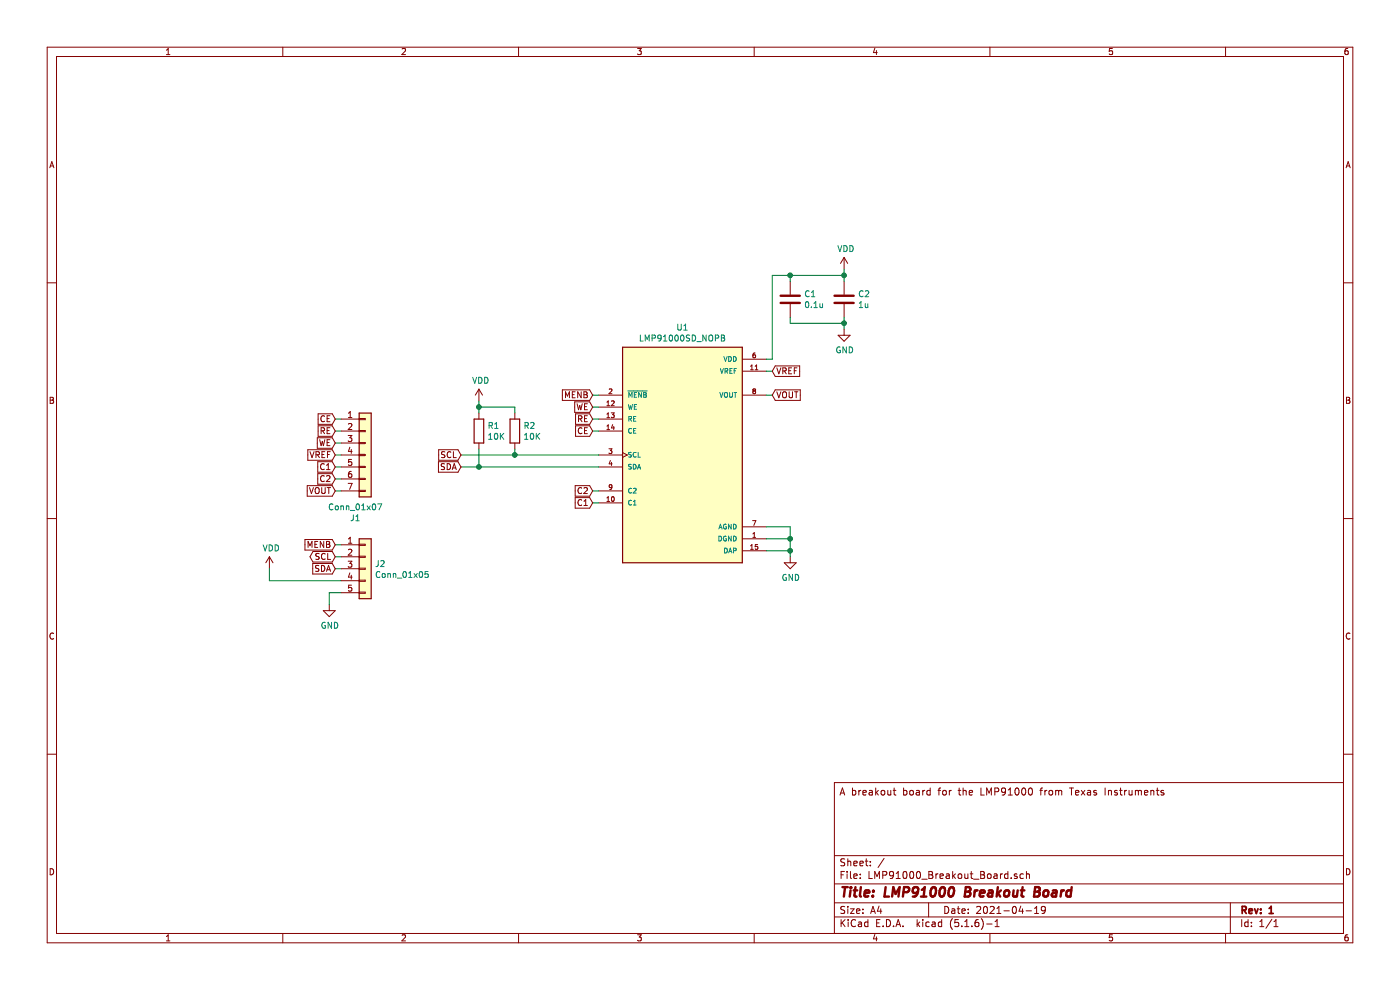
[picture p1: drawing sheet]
EESchema Schematic File Version 4
EELAYER 30 0
EELAYER END
$Descr A4 11693 8268
encoding utf-8
Sheet 1 1
Title "LMP91000 Breakout Board"
Date "2021-04-19"
Rev "1"
Comp ""
Comment1 ""
Comment2 ""
Comment3 ""
Comment4 "A breakout board for the LMP91000 from Texas Instruments"
$EndDescr
$Comp
L LMP91000SD_NOPB:LMP91000SD_NOPB U1
U 1 1
P 5700 3800
F 0 "U1" H 5700 4867 50  0000 C CNN
F 1 "LMP91000SD_NOPB" H 5700 4776 50  0000 C CNN
F 2 "Package_SON:WSON-14-1EP_4.0x4.0mm_P0.5mm_EP2.6x2.6mm" H 5700 3800 50  0001 L BNN
F 3 "" H 5700 3800 50  0001 L BNN
F 4 "IPC-7351B" H 5700 3800 50  0001 L BNN "STANDARD"
F 5 "Texas Instruments" H 5700 3800 50  0001 L BNN "MANUFACTURER"
F 6 "I" H 5700 3800 50  0001 L BNN "PARTREV"
	1    5700 3800
	1    0    0    -1  
$EndComp
$Comp
L Device:C C2
U 1 1
P 7050 2500
F 0 "C2" H 7165 2546 50  0000 L CNN
F 1 "1u" H 7165 2455 50  0000 L CNN
F 2 "Capacitor_SMD:C_0603_1608Metric_Pad1.05x0.95mm_HandSolder" H 7088 2350 50  0001 C CNN
F 3 "~" H 7050 2500 50  0001 C CNN
	1    7050 2500
	1    0    0    -1  
$EndComp
$Comp
L Device:C C1
U 1 1
P 6600 2500
F 0 "C1" H 6715 2546 50  0000 L CNN
F 1 "0.1u" H 6715 2455 50  0000 L CNN
F 2 "Capacitor_SMD:C_0603_1608Metric_Pad1.05x0.95mm_HandSolder" H 6638 2350 50  0001 C CNN
F 3 "~" H 6600 2500 50  0001 C CNN
	1    6600 2500
	1    0    0    -1  
$EndComp
$Comp
L Device:R R2
U 1 1
P 4300 3600
F 0 "R2" H 4370 3646 50  0000 L CNN
F 1 "10K" H 4370 3555 50  0000 L CNN
F 2 "Resistor_SMD:R_0603_1608Metric_Pad1.05x0.95mm_HandSolder" V 4230 3600 50  0001 C CNN
F 3 "~" H 4300 3600 50  0001 C CNN
	1    4300 3600
	1    0    0    -1  
$EndComp
$Comp
L Device:R R1
U 1 1
P 4000 3600
F 0 "R1" H 4070 3646 50  0000 L CNN
F 1 "10K" H 4070 3555 50  0000 L CNN
F 2 "Resistor_SMD:R_0603_1608Metric_Pad1.05x0.95mm_HandSolder" V 3930 3600 50  0001 C CNN
F 3 "~" H 4000 3600 50  0001 C CNN
	1    4000 3600
	1    0    0    -1  
$EndComp
$Comp
L power:VDD #PWR04
U 1 1
P 7050 2250
F 0 "#PWR04" H 7050 2100 50  0001 C CNN
F 1 "VDD" H 7065 2423 50  0000 C CNN
F 2 "" H 7050 2250 50  0001 C CNN
F 3 "" H 7050 2250 50  0001 C CNN
	1    7050 2250
	1    0    0    -1  
$EndComp
$Comp
L power:VDD #PWR02
U 1 1
P 4000 3350
F 0 "#PWR02" H 4000 3200 50  0001 C CNN
F 1 "VDD" H 4015 3523 50  0000 C CNN
F 2 "" H 4000 3350 50  0001 C CNN
F 3 "" H 4000 3350 50  0001 C CNN
	1    4000 3350
	1    0    0    -1  
$EndComp
$Comp
L power:GND #PWR05
U 1 1
P 7050 2750
F 0 "#PWR05" H 7050 2500 50  0001 C CNN
F 1 "GND" H 7055 2577 50  0000 C CNN
F 2 "" H 7050 2750 50  0001 C CNN
F 3 "" H 7050 2750 50  0001 C CNN
	1    7050 2750
	1    0    0    -1  
$EndComp
$Comp
L power:GND #PWR03
U 1 1
P 6600 4650
F 0 "#PWR03" H 6600 4400 50  0001 C CNN
F 1 "GND" H 6605 4477 50  0000 C CNN
F 2 "" H 6600 4650 50  0001 C CNN
F 3 "" H 6600 4650 50  0001 C CNN
	1    6600 4650
	1    0    0    -1  
$EndComp
$Comp
L Connector_Generic:Conn_01x07 J1
U 1 1
P 3050 3800
F 0 "J1" H 2968 3275 50  0000 C CNN
F 1 "Conn_01x07" H 2968 3366 50  0000 C CNN
F 2 "Connector_PinHeader_2.54mm:PinHeader_1x07_P2.54mm_Vertical" H 3050 3800 50  0001 C CNN
F 3 "~" H 3050 3800 50  0001 C CNN
	1    3050 3800
	1    0    0    -1  
$EndComp
$Comp
L Connector_Generic:Conn_01x05 J2
U 1 1
P 3050 4750
F 0 "J2" H 3130 4792 50  0000 L CNN
F 1 "Conn_01x05" H 3130 4701 50  0000 L CNN
F 2 "Connector_PinHeader_2.54mm:PinHeader_1x05_P2.54mm_Vertical" H 3050 4750 50  0001 C CNN
F 3 "~" H 3050 4750 50  0001 C CNN
	1    3050 4750
	1    0    0    -1  
$EndComp
Wire Wire Line
	6400 4600 6600 4600
Wire Wire Line
	6600 4600 6600 4650
Wire Wire Line
	5000 4200 4950 4200
Wire Wire Line
	5000 4100 4950 4100
Text GLabel 4950 4200 0    50   Input ~ 0
C1
Text GLabel 4950 4100 0    50   Input ~ 0
C2
Wire Wire Line
	4000 3450 4000 3400
Wire Wire Line
	4000 3400 4300 3400
Wire Wire Line
	4300 3400 4300 3450
Connection ~ 4000 3400
Wire Wire Line
	4000 3400 4000 3350
Wire Wire Line
	4000 3750 4000 3900
Wire Wire Line
	4000 3900 5000 3900
Wire Wire Line
	5000 3800 4300 3800
Wire Wire Line
	4300 3800 4300 3750
Wire Wire Line
	4300 3800 3850 3800
Connection ~ 4300 3800
Wire Wire Line
	4000 3900 3850 3900
Connection ~ 4000 3900
Text GLabel 3850 3800 0    50   Input ~ 0
SCL
Text GLabel 3850 3900 0    50   Input ~ 0
SDA
Wire Wire Line
	4950 3600 5000 3600
Wire Wire Line
	5000 3500 4950 3500
Wire Wire Line
	5000 3400 4950 3400
Wire Wire Line
	5000 3300 4950 3300
Text GLabel 4950 3600 0    50   Input ~ 0
CE
Text GLabel 4950 3500 0    50   Input ~ 0
RE
Text GLabel 4950 3400 0    50   Input ~ 0
WE
Text GLabel 4950 3300 0    50   Input ~ 0
MENB
Wire Wire Line
	6400 3300 6450 3300
Text GLabel 6450 3300 2    50   Input ~ 0
VOUT
Wire Wire Line
	6400 3100 6450 3100
Text GLabel 6450 3100 2    50   Input ~ 0
VREF
Wire Wire Line
	7050 2250 7050 2300
Wire Wire Line
	6600 2350 6600 2300
Wire Wire Line
	6600 2300 7050 2300
Connection ~ 7050 2300
Wire Wire Line
	7050 2300 7050 2350
Wire Wire Line
	7050 2650 7050 2700
Wire Wire Line
	6600 2650 6600 2700
Wire Wire Line
	6600 2700 7050 2700
Connection ~ 7050 2700
Wire Wire Line
	7050 2700 7050 2750
Wire Wire Line
	2850 3500 2800 3500
Wire Wire Line
	2850 3600 2800 3600
Wire Wire Line
	2850 3700 2800 3700
Wire Wire Line
	2850 3800 2800 3800
Wire Wire Line
	2850 3900 2800 3900
Wire Wire Line
	2850 4000 2800 4000
Wire Wire Line
	2850 4100 2800 4100
Wire Wire Line
	2850 4750 2800 4750
Wire Wire Line
	2850 4650 2800 4650
Text GLabel 2800 4550 0    50   Input ~ 0
MENB
Text GLabel 2800 4650 0    50   BiDi ~ 0
SCL
Text GLabel 2800 4750 0    50   Input ~ 0
SDA
Text GLabel 2800 3500 0    50   Input ~ 0
CE
Text GLabel 2800 3600 0    50   Input ~ 0
RE
Text GLabel 2800 3700 0    50   Input ~ 0
WE
Text GLabel 2800 3800 0    50   Input ~ 0
VREF
Text GLabel 2800 3900 0    50   Input ~ 0
C1
Text GLabel 2800 4000 0    50   Input ~ 0
C2
Text GLabel 2800 4100 0    50   Input ~ 0
VOUT
Wire Wire Line
	2850 4550 2800 4550
Wire Wire Line
	6600 4500 6600 4600
Wire Wire Line
	6400 4500 6600 4500
Connection ~ 6600 4600
Wire Wire Line
	2250 4850 2250 4750
Wire Wire Line
	2250 4850 2850 4850
$Comp
L power:VDD #PWR01
U 1 1
P 2250 4750
F 0 "#PWR01" H 2250 4600 50  0001 C CNN
F 1 "VDD" H 2265 4923 50  0000 C CNN
F 2 "" H 2250 4750 50  0001 C CNN
F 3 "" H 2250 4750 50  0001 C CNN
	1    2250 4750
	1    0    0    -1  
$EndComp
Wire Wire Line
	6400 3000 6450 3000
Wire Wire Line
	6450 3000 6450 2300
Wire Wire Line
	6450 2300 6600 2300
Connection ~ 6600 2300
Wire Wire Line
	2750 4950 2750 5050
Wire Wire Line
	2750 4950 2850 4950
$Comp
L power:GND #PWR?
U 1 1
P 2750 5050
F 0 "#PWR?" H 2750 4800 50  0001 C CNN
F 1 "GND" H 2755 4877 50  0000 C CNN
F 2 "" H 2750 5050 50  0001 C CNN
F 3 "" H 2750 5050 50  0001 C CNN
	1    2750 5050
	1    0    0    -1  
$EndComp
Wire Wire Line
	6600 4400 6600 4500
Wire Wire Line
	6400 4400 6600 4400
Connection ~ 6600 4500
$EndSCHEMATC
